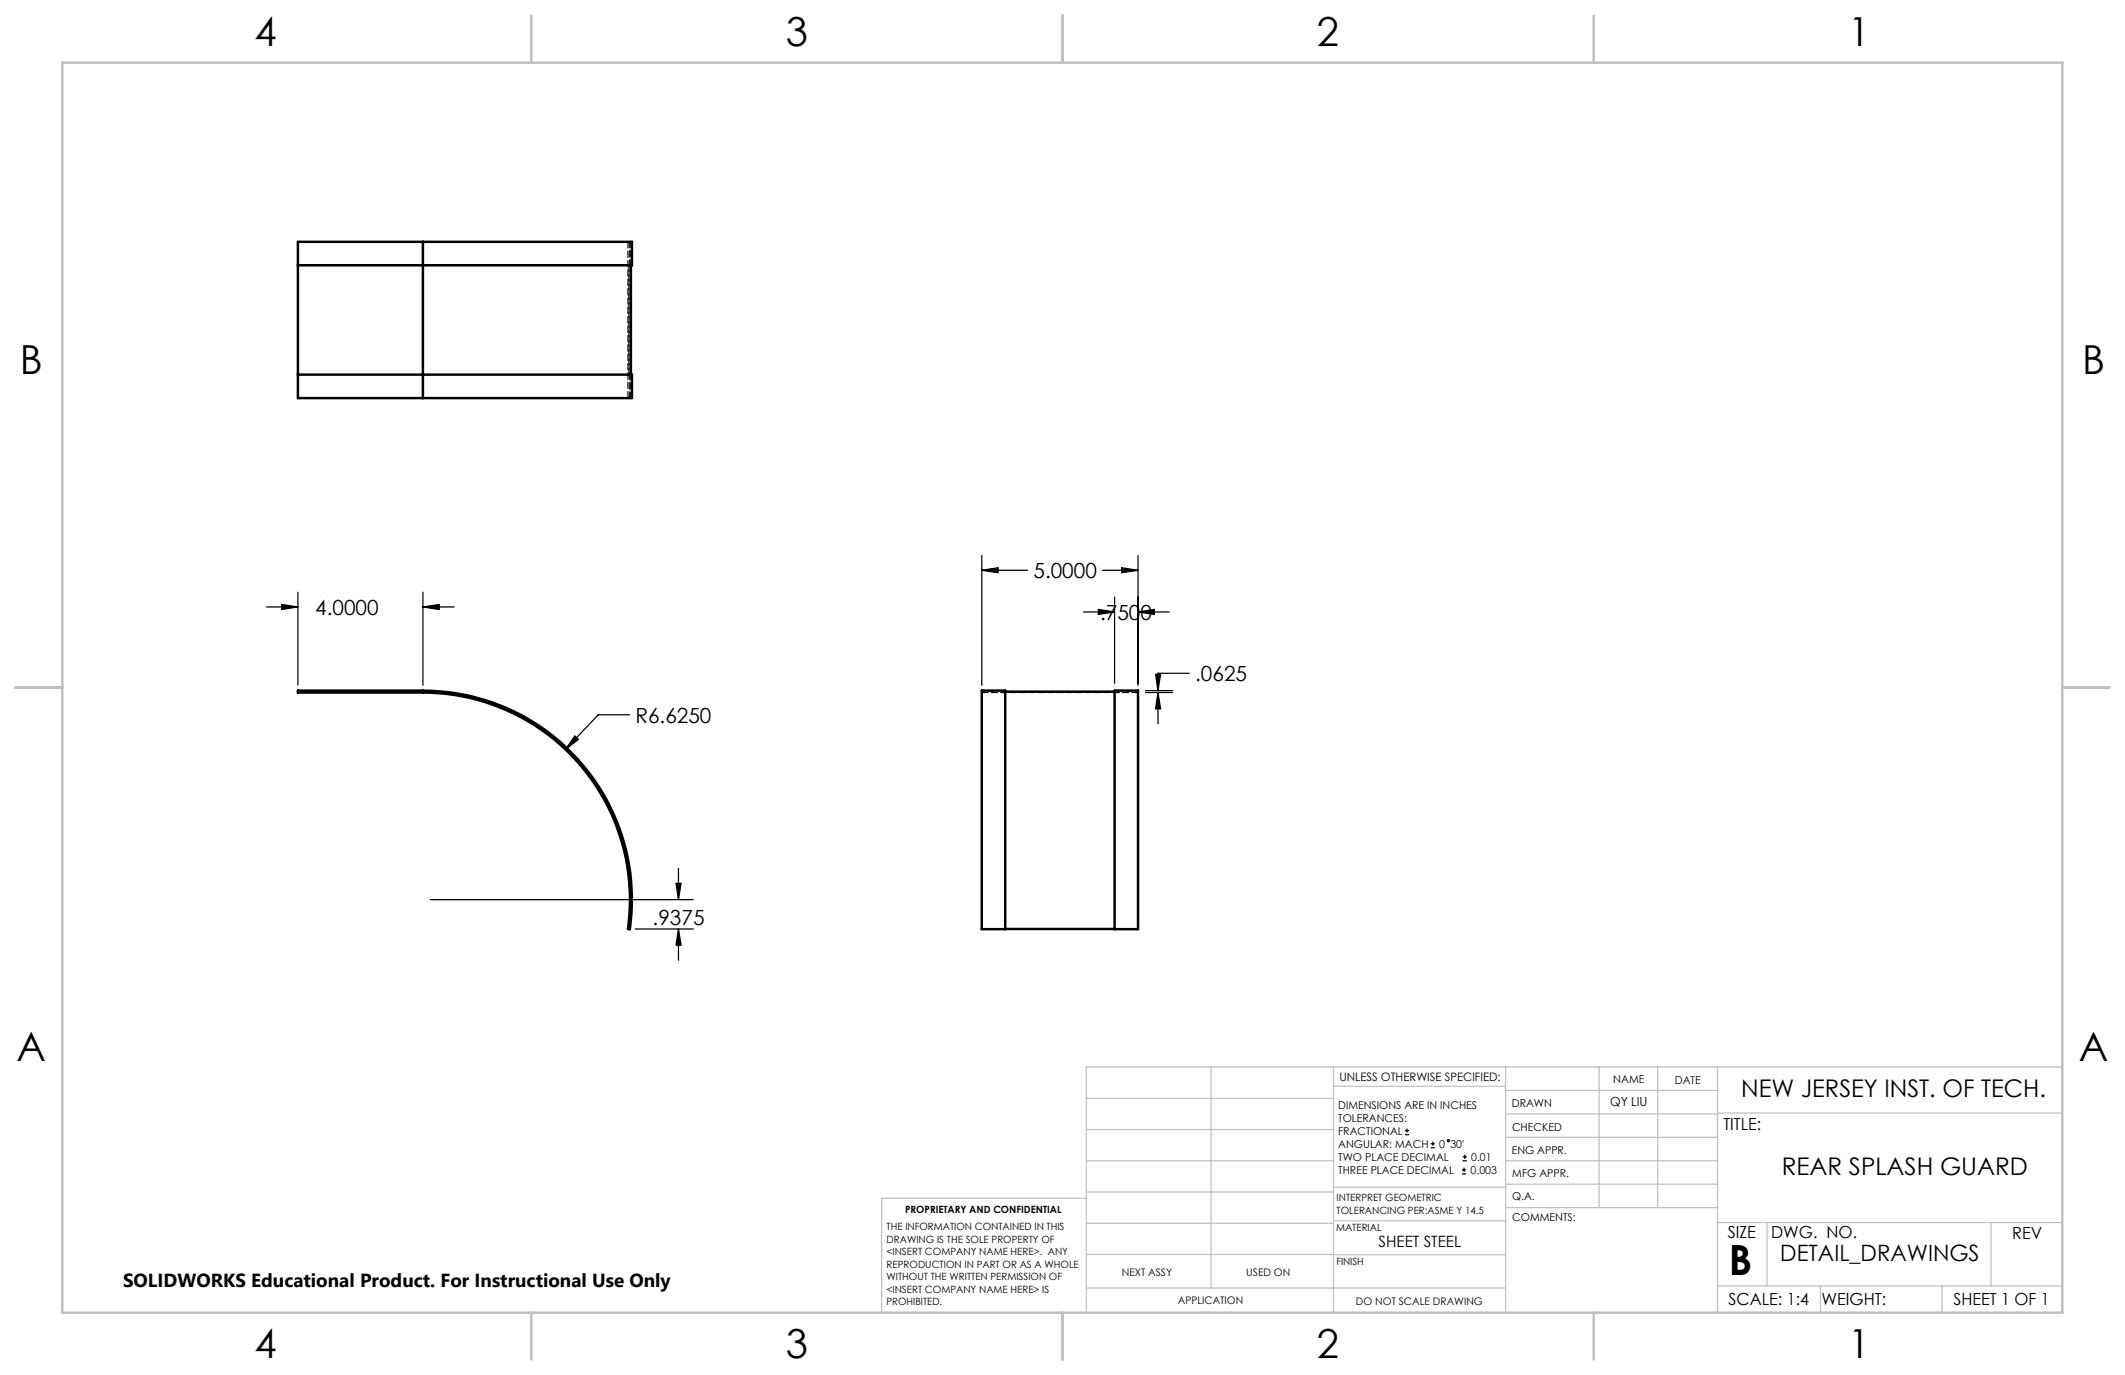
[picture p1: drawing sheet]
<svg xmlns="http://www.w3.org/2000/svg" width="432mm" height="279mm" viewBox="0 0 432 279" stroke-linecap="round" stroke-linejoin="round" font-family="sans-serif">
<g fill="none" stroke="#000" stroke-width=".25">
<path d="M199.5 115.9l3.3-.5v1zM199.5 112.9v26.3M199.5 115.9h9.3M224 115.9h7.2M227.9 115.4l3.3 .5-3.3 .5zM231.2 112.9v26.3M54.2 123.3h6.3M57.3 122.8l3.2 .5-3.2 .6zM60.5 120.3v18.9M85.9 123.3l3.4-.5v1.1zM85.9 120.3v18.9M85.9 123.3h6.4"/>
<path d="M220.1 124.4h6.4M223.2 123.8l3.3 .6-3.3 .4zM226.5 121.3v17.6M231.2 124.4l3.4-.6v1zM231.2 124.4h6.4M234.8 137h1l-.5 3.3zM241.7 136.8h-6.4v3.5M116.8 149.5l.7 .7-2.6 2.1zM127.9 145.2h-6.3l-6.7 7.1M232.8 140.3h5.5M232.8 140.7h5.5M235.3 140.7l.5 3.3h-1z"/>
<path d="M235.3 140.7v6.4M137.4 179.5h1l-.5 3.3zM137.9 176.5v6.3M87.5 182.8h53.4M129.1 188.8h11.8M137.9 188.8l.5 3.3h-1zM137.9 188.8v6.3M285.5 230.6h.8M285.5 229.7h.8M285.9 229.3v.9M290.7 233.2h.8M290.7 232.4h.8"/>
<path d="M291.1 232v.8M297.1 238.5h.8M297.1 237.7h.8M297.2 235.9h.9M297.2 235.1h.9M297.5 237.3v.8M297.6 234.6v.9"/>
<circle cx="294.3" cy="231.8" r=".22"/>
</g>
<g fill="none" stroke="#c0c0c0" stroke-width=".25">
<path d="M246.1 216.8v44.9M271 216.8v49.9M305.9 216.8v49.9M324.9 216.8v28.6M336.8 216.8v28.6M349 216.8v49.9M419.1 216.8h-198.4v49.9M220.7 235.9h50.3M220.7 229.5h50.3M220.7 223.2h50.3M271 220.7h34.9M305.9 231.1h43.1"/>
<path d="M305.9 226.3h43.1M305.9 221.6h43.1M305.9 235.9h43.1M349 226.2h70.1M220.7 248.6h50.3M220.7 242.2h50.3M220.7 254.9h50.3M220.7 243.5h-41.6v23.2M271 255h34.9M271 248.1h35M271 241.2h35M305.9 240.6h43.1"/>
<path d="M306 245.4h43M349 248.4h70.1M359.1 248.4v12.9M404.6 248.4v12.9M220.7 261.7h85.2M349 261.3h70.1M369.9 261.3v5.4M394.6 261.3v5.4"/>
</g>
<path d="M12.7 12.7h406.4v254h-406.4zM108 3.2v9.5M215.9 3.2v9.5M323.8 3.2v9.5M3.1 139.7h9.6M419.1 139.7h9.5M108 266.7v9.6M215.9 266.7v9.6M323.8 266.7v9.6" fill="none" stroke="#c0c0c0" stroke-width=".5"/>
<path d="M85.9 123.3l3.4-.5v1.1zM57.3 122.8l3.2 .5-3.2 .6zM116.8 149.5l-1.9 2.8 2.6-2.1zM137.4 179.5h1l-.5 3.3zM137.9 188.8l.5 3.3h-1zM223.2 123.8l3.3 .6-3.3 .4zM231.2 124.4l3.4-.6v1zM227.9 115.4l3.3 .5-3.3 .5zM199.5 115.9l3.3-.5v1zM234.8 137h1l-.5 3.3zM235.3 140.7l.5 3.3h-1z" fill="#000"/>
<path d="M85.9 49.1h42.5v4.8h-67.9M85.9 49.1v31.8M85.9 49.1h-25.4v31.8h25.4M128.2 53.9v22.2M60.5 76.1h67.9v4.8h-42.5M85.9 140.3a42.5 42.5 0 0 1 42.1 48.5h-.4a42.1 42.1 0 0 0-41.7-48.1M85.9 140.3v.4M85.9 140.3h-25.4v.4h25.4M199.5 140.3h4.8v48.5h-4.8zM204.3 140.5h22.2M226.5 140.3h4.7v48.5h-4.7zM204.3 188.8h22.2" fill="none" stroke="#000" stroke-width=".5"/>
<path d="M127.8 53.9v22.2M86 80.9v-31.8M127.6 80.9v-31.8M128 80.9v-31.8M86 140.5v-.2M86 140.3v.2M86 140.7v-.4M199.5 140.7h31.8M199.5 188.7h31.8" fill="none" stroke="#000" stroke-width=".25" stroke-dasharray="1.3 .6"/>
<path d="M86 140.5h-25.4" fill="none" stroke="#000" stroke-width=".25" stroke-dasharray="1.3 .6" stroke-dashoffset=".3"/>
<path d="M127.8 188.8a42.3 42.3 0 0 0-41.8-48.3" fill="none" stroke="#000" stroke-width=".25" stroke-dasharray="1.3 .6" stroke-dashoffset=".6"/>
<path d="M128 49.1v4.8M128 76.1v4.8" fill="none" stroke="#000" stroke-width=".25" stroke-dasharray="1.3 .6" stroke-dashoffset=".2"/>
<text font-size="8.5" x="351.3" y="259">B</text>
<g font-size="8.1">
<text x="51.7" y="9.3">4</text>
<text x="159.7" y="9.3">3</text>
<text x="267.6" y="9.3">2</text>
<text x="375.6" y="9.3">1</text>
<text x="4" y="76">B</text>
<text x="423.1" y="76">B</text>
<text x="3.3" y="215.7">A</text>
<text x="422.4" y="215.7">A</text>
<text x="51.7" y="276">4</text>
<text x="159.7" y="276">3</text>
<text x="267.6" y="276">2</text>
<text x="375.6" y="276">1</text>
</g>
<g font-size="4.9">
<text x="353.8" y="222.9">NEW JERSEY INST. OF TECH.</text>
<text x="362" y="238.8">REAR SPLASH GUARD</text>
</g>
<text font-size="4.6" x="361.8" y="256.2">DETAIL_DRAWINGS</text>
<g font-size="4.2">
<text x="210" y="117.5">5.0000</text>
<text x="64" y="124.9">4.0000</text>
<text x="223.5" y="125.9">.7500</text>
<text x="242.9" y="138.4">.0625</text>
<text x="129.1" y="146.8">R6.6250</text>
<text x="132.6" y="187.9">.9375</text>
</g>
<text font-size="3.8" x="25" y="261.6">SOLIDWORKS Educational Product. For Instructional Use Only</text>
<g font-size="3.4">
<text x="350.2" y="229.5">TITLE:</text>
<text x="351.1" y="251.6">SIZE</text>
<text x="359.9" y="251.6">DWG. NO.</text>
<text x="408.9" y="251.7">REV</text>
<text x="351.2" y="265.2">SCALE: 1:4</text>
<text x="370.1" y="265.3">WEIGHT:</text>
<text x="396.9" y="265.2">SHEET 1 OF 1</text>
</g>
<text font-size="3.2" x="280.1" y="253.3">SHEET STEEL</text>
<text font-size="2.5" x="327.2" y="224.8">QY LIU</text>
<text font-size="2.4" x="272.2" y="219.7">UNLESS OTHERWISE SPECIFIED:</text>
<g font-size="2.2">
<text x="327.8" y="220.1">NAME</text>
<text x="340.3" y="220.2">DATE</text>
<text x="271.9" y="225.3">DIMENSIONS ARE IN INCHES</text>
<text x="271.9" y="227.9">TOLERANCES:</text>
<text x="307.2" y="224.9">DRAWN</text>
<text x="271.9" y="230.6">FRACTIONAL</text>
<text x="271.9" y="233.2">ANGULAR: MACH</text>
<text x="292.5" y="233.2">0</text>
<text x="294.7" y="233.2">30'</text>
<text x="307.3" y="229.8">CHECKED</text>
<text x="271.9" y="235.9">TWO PLACE DECIMAL</text>
<text x="271.9" y="238.5">THREE PLACE DECIMAL</text>
<text x="298.8" y="238.5">0.003</text>
<text x="299" y="235.9">0.01</text>
<text x="307.2" y="234.5">ENG APPR.</text>
<text x="307.3" y="239.2">MFG APPR.</text>
<text x="307.3" y="243.9">Q.A.</text>
<text x="307.3" y="248.1">COMMENTS:</text>
</g>
<g font-size="2.1">
<text x="227.9" y="259.2">NEXT ASSY</text>
<text x="253.3" y="259.2">USED ON</text>
<text x="239.3" y="265">APPLICATION</text>
<text x="275.5" y="265.1">DO NOT SCALE DRAWING</text>
</g>
<g font-size="2">
<text x="271.6" y="244.1">INTERPRET GEOMETRIC</text>
<text x="180.2" y="250">THE INFORMATION CONTAINED IN THIS</text>
<text x="183.9" y="246.4">PROPRIETARY AND CONFIDENTIAL</text>
<text x="271.5" y="250.2">MATERIAL</text>
<text x="271.6" y="246.6">TOLERANCING PER:ASME Y 14.5</text>
<text x="180.2" y="252.5">DRAWING IS THE SOLE PROPERTY OF</text>
<text x="180.2" y="255.1">&lt;INSERT COMPANY NAME HERE&gt;. ANY</text>
<text x="180.2" y="257.6">REPRODUCTION IN PART OR AS A WHOLE</text>
<text x="271.5" y="257">FINISH</text>
<text x="180.2" y="260.1">WITHOUT THE WRITTEN PERMISSION OF</text>
<text x="180.2" y="262.6">&lt;INSERT COMPANY NAME HERE&gt; IS</text>
<text x="180.2" y="265.2">PROHIBITED.</text>
</g>
</svg>
